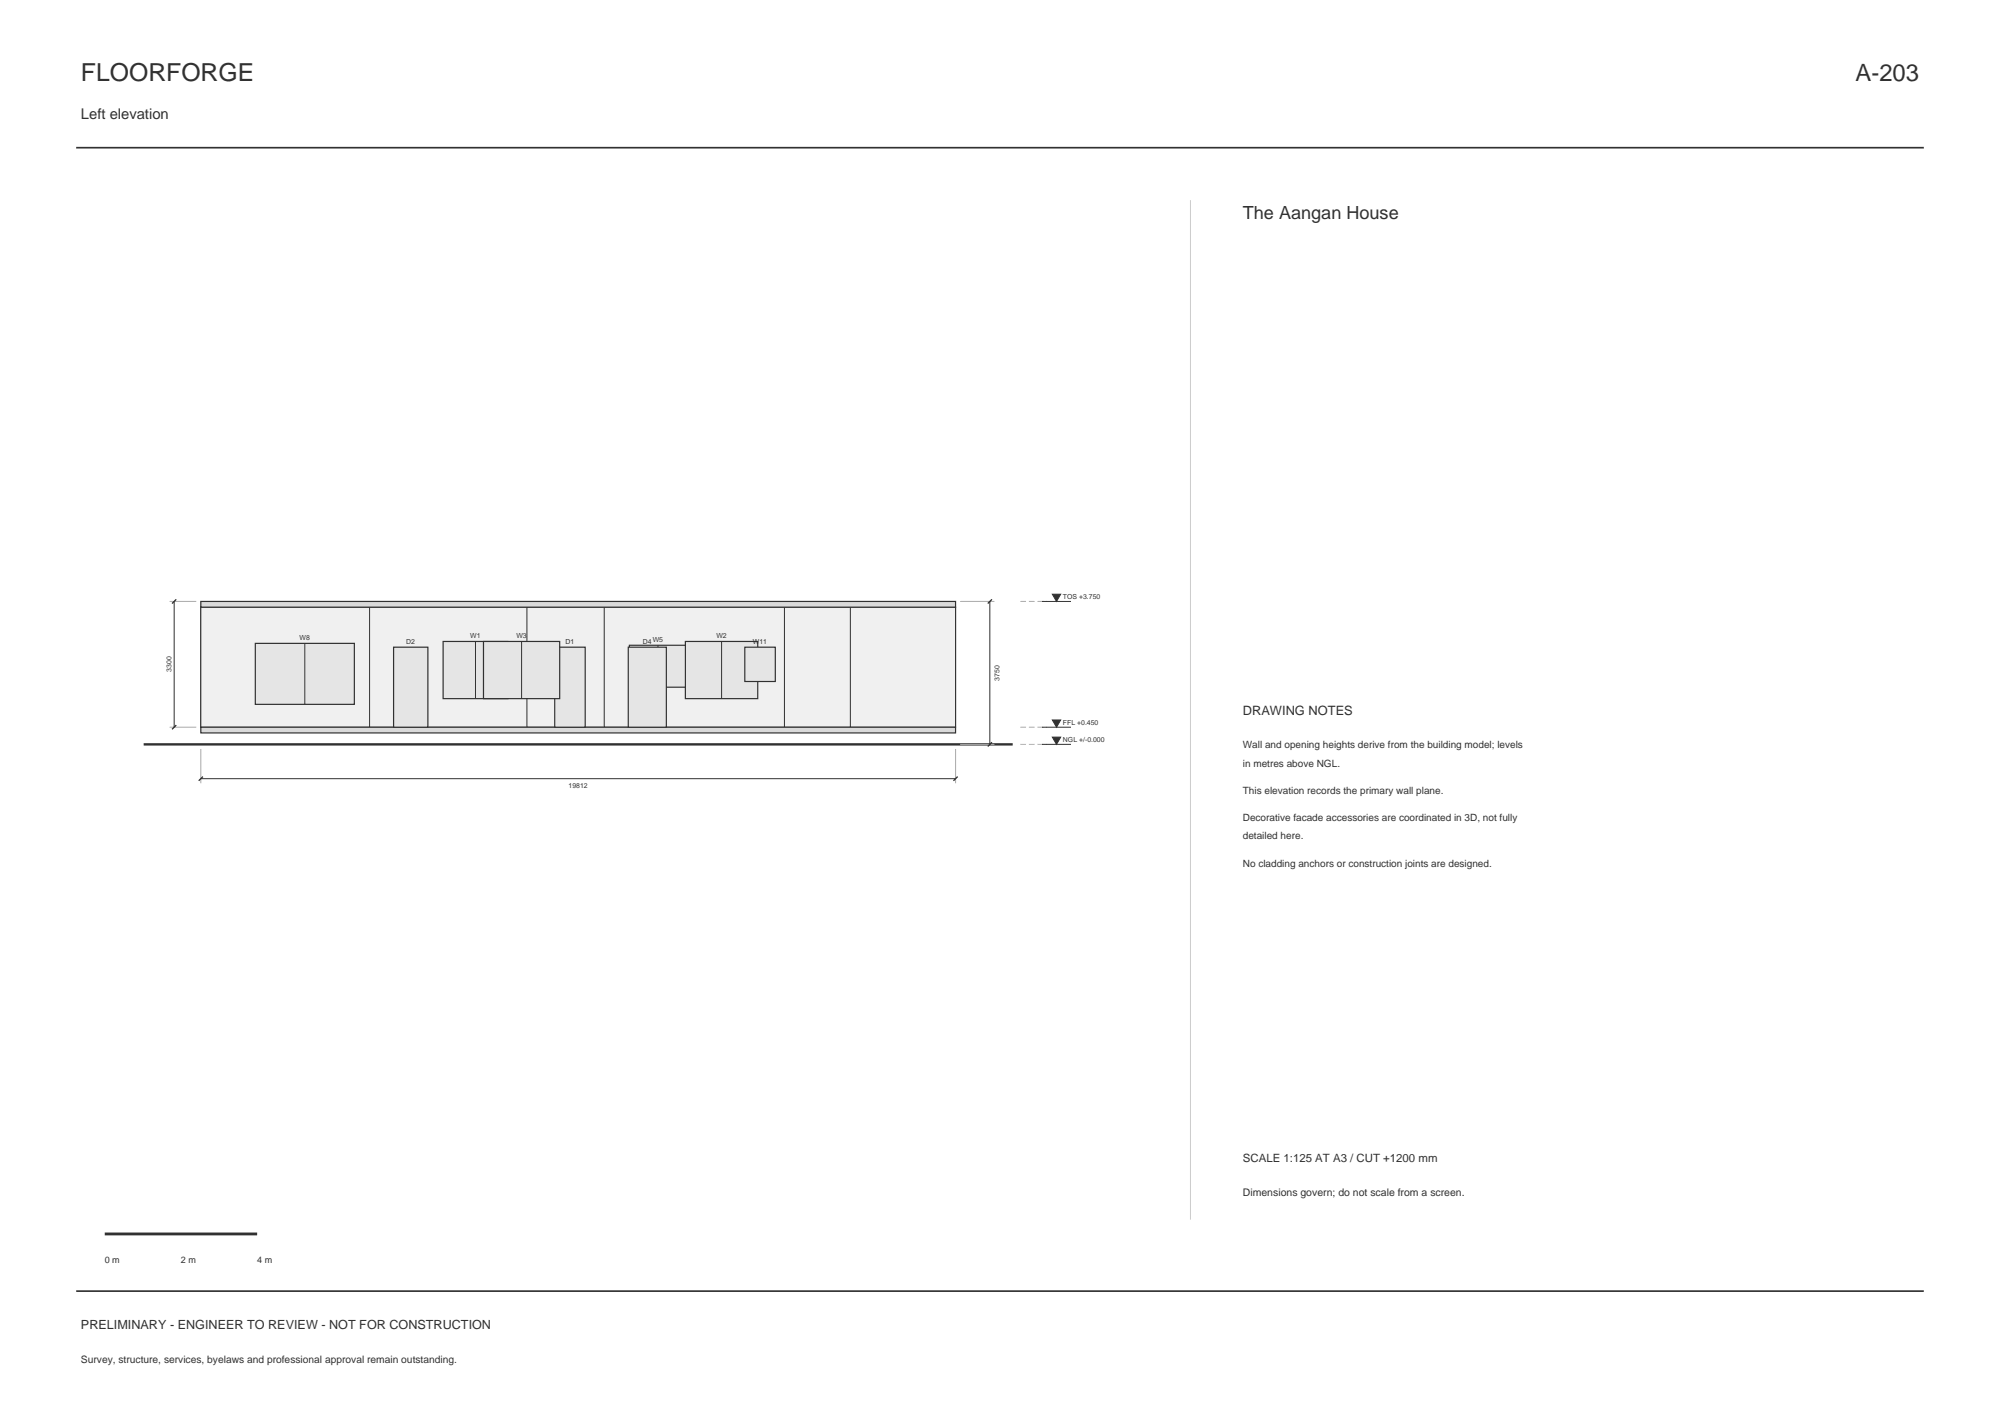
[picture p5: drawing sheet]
<svg xmlns="http://www.w3.org/2000/svg" width="420mm" height="297mm" viewBox="0 0 420 297" stroke-linecap="round" stroke-linejoin="round" font-family="sans-serif">
<path d="M16 31h388M16 271h388" fill="none" stroke="#25372f" stroke-width=".35"/>
<g fill="#f2f0e7" stroke="#25372f" stroke-width=".21">
<path d="M42.2 127.4h52.1v25.2h-52.1z" fill-rule="evenodd"/>
<path d="M42.2 127.4h1.8v25.2h-1.8z" fill-rule="evenodd"/>
<path d="M92.5 127.4h32.5v25.2h-32.5z" fill-rule="evenodd"/>
<path d="M92.5 127.4h1.8v25.2h-1.8z" fill-rule="evenodd"/>
<path d="M123.1 127.4h30.1v25.2h-30.1z" fill-rule="evenodd"/>
<path d="M123.1 127.4h1.9v25.2h-1.9z" fill-rule="evenodd"/>
<path d="M151.4 127.4h15.7v25.2h-15.7z" fill-rule="evenodd"/>
<path d="M151.4 127.4h1.8v25.2h-1.8z" fill-rule="evenodd"/>
<path d="M165.2 127.4h1.9v25.2h-1.9z" fill-rule="evenodd"/>
<path d="M165.2 127.4h1.9v25.2h-1.9z" fill-rule="evenodd"/>
<path d="M42.2 127.4h37.3v25.2h-37.3z" fill-rule="evenodd"/>
<path d="M42.2 127.4h1.8v25.2h-1.8z" fill-rule="evenodd"/>
<path d="M77.6 127.4h2.8v25.2h-2.8z" fill-rule="evenodd"/>
<path d="M78.5 127.4h15.8v25.2h-15.8z" fill-rule="evenodd"/>
<path d="M77.6 127.4h1.9v25.2h-1.9z" fill-rule="evenodd"/>
<path d="M77.6 127.4h1.9v25.2h-1.9z" fill-rule="evenodd"/>
<path d="M77.6 127.4h1.9v25.2h-1.9z" fill-rule="evenodd"/>
<path d="M77.6 127.4h1.9v25.2h-1.9z" fill-rule="evenodd"/>
<path d="M92.5 127.4h32.5v25.2h-32.5z" fill-rule="evenodd"/>
<path d="M123.1 127.4h14.9v25.2h-14.9z" fill-rule="evenodd"/>
<path d="M136.1 127.4h2.8v25.2h-2.8z" fill-rule="evenodd"/>
<path d="M137.1 127.4h16.1v25.2h-16.1z" fill-rule="evenodd"/>
<path d="M137.1 127.4h1.8v25.2h-1.8z" fill-rule="evenodd"/>
<path d="M137.1 127.4h1.8v25.2h-1.8z" fill-rule="evenodd"/>
<path d="M151.4 127.4h15.7v25.2h-15.7z" fill-rule="evenodd"/>
<path d="M165.2 127.4h2.8v25.2h-2.8z" fill-rule="evenodd"/>
<path d="M166.1 127.4h8.2v25.2h-8.2z" fill-rule="evenodd"/>
<path d="M172.5 127.4h1.8v25.2h-1.8z" fill-rule="evenodd"/>
<path d="M172.5 127.4h1.8v25.2h-1.8z" fill-rule="evenodd"/>
<path d="M137.1 127.4h36.3v25.2h-36.3z" fill-rule="evenodd"/>
<path d="M171.6 127.4h2.7v25.2h-2.7z" fill-rule="evenodd"/>
<path d="M42.2 127.4h37.3v25.2h-37.3z" fill-rule="evenodd"/>
<path d="M42.2 127.4h1.8v25.2h-1.8z" fill-rule="evenodd"/>
<path d="M77.6 127.4h2.8v25.2h-2.8z" fill-rule="evenodd"/>
<path d="M78.5 127.4h34v25.2h-34z" fill-rule="evenodd"/>
<path d="M77.6 127.4h1.9v25.2h-1.9z" fill-rule="evenodd"/>
<path d="M110.7 127.4h18v25.2h-18z" fill-rule="evenodd"/>
<path d="M110.7 127.4h1.8v25.2h-1.8z" fill-rule="evenodd"/>
<path d="M126.9 127.4h39.7v25.2h-39.7z" fill-rule="evenodd"/>
<path d="M126.9 127.4h1.8v25.2h-1.8z" fill-rule="evenodd"/>
<path d="M164.7 127.4h8.7v25.2h-8.7z" fill-rule="evenodd"/>
<path d="M171.6 127.4h8.8v25.2h-8.8z" fill-rule="evenodd"/>
<path d="M164.7 127.4h1.9v25.2h-1.9z" fill-rule="evenodd"/>
<path d="M178.6 127.4h22.1v25.2h-22.1z" fill-rule="evenodd"/>
<path d="M178.6 127.4h1.8v25.2h-1.8z" fill-rule="evenodd"/>
<path d="M198.8 127.4h1.9v25.2h-1.9z" fill-rule="evenodd"/>
<path d="M42.2 127.4h37.3v25.2h-37.3z" fill-rule="evenodd"/>
<path d="M77.6 127.4h34.9v25.2h-34.9z" fill-rule="evenodd"/>
<path d="M110.7 127.4h18v25.2h-18z" fill-rule="evenodd"/>
<path d="M126.9 127.4h39.7v25.2h-39.7z" fill-rule="evenodd"/>
<path d="M164.7 127.4h15.7v25.2h-15.7z" fill-rule="evenodd"/>
<path d="M178.6 127.4h22.1v25.2h-22.1z" fill-rule="evenodd"/>
</g>
<g fill="#dadbd4" stroke="#25372f" stroke-width=".25">
<path d="M42.2 152.6h158.5v1.2h-158.5z" fill-rule="evenodd"/>
<path d="M42.2 126.2h158.5v1.2h-158.5z" fill-rule="evenodd"/>
</g>
<path d="M30.2 156.2h182.5" fill="none" stroke="#25372f" stroke-width=".5"/>
<g fill="#dfe8e7" stroke="#25372f" stroke-width=".25">
<path d="M116.5 135.8h6.4v16.8h-6.4z" fill-rule="evenodd"/>
<path d="M93.1 134.6h13.6v12h-13.6z" fill-rule="evenodd"/>
</g>
<path d="M99.9 134.6v12" fill="none" stroke="#25372f" stroke-width=".21"/>
<g fill="#dfe8e7" stroke="#25372f" stroke-width=".25">
<path d="M82.7 135.8h7.2v16.8h-7.2z" fill-rule="evenodd"/>
<path d="M101.5 134.6h16v12h-16z" fill-rule="evenodd"/>
</g>
<path d="M109.5 134.6v12" fill="none" stroke="#25372f" stroke-width=".21"/>
<path d="M132.2 135.4h12v8.8h-12z" fill-rule="evenodd" fill="#dfe8e7" stroke="#25372f" stroke-width=".25"/>
<path d="M138.2 135.4v8.8" fill="none" stroke="#25372f" stroke-width=".21"/>
<path d="M53.6 135h20.8v12.8h-20.8z" fill-rule="evenodd" fill="#dfe8e7" stroke="#25372f" stroke-width=".25"/>
<path d="M64 135v12.8" fill="none" stroke="#25372f" stroke-width=".21"/>
<path d="M143.9 134.6h15.2v12h-15.2z" fill-rule="evenodd" fill="#dfe8e7" stroke="#25372f" stroke-width=".25"/>
<path d="M151.5 134.6v12" fill="none" stroke="#25372f" stroke-width=".21"/>
<g fill="#dfe8e7" stroke="#25372f" stroke-width=".25">
<path d="M131.9 135.8h8v16.8h-8z" fill-rule="evenodd"/>
<path d="M156.4 135.8h6.4v7.2h-6.4z" fill-rule="evenodd"/>
</g>
<path d="M35.6 126.2h5.6M201.6 126.2h7.2M35.6 152.6h5.6M42.2 157.2v7.2M200.7 157.2v7.2M201.6 156.2h7.2" fill="none" stroke="#a8afa4" stroke-width=".21"/>
<path d="M36.6 126.2v26.4M207.9 126.2v30M218.8 126.2h6.1M218.8 156.2h6.1M218.8 152.6h6.1M42.2 163.4h158.5" fill="none" stroke="#25372f" stroke-width=".21"/>
<path d="M37 125.8l-.9 .9M208.3 125.8l-.9 .9M37 152.2l-.9 .9M208.3 155.8l-.9 .9M42.6 163l-.9 .9M201.1 163l-.9 .9" fill="none" stroke="#25372f" stroke-width=".28"/>
<path d="M214.3 126.2h5.6M214.3 156.2h5.6M214.3 152.6h5.6" fill="none" stroke="#a8afa4" stroke-width=".21" stroke-dasharray="1.2 .6" stroke-linecap="butt"/>
<g fill="#25372f" stroke="#25372f" stroke-width=".21">
<path d="M221 154.7h1.7l-.8 1.5z"/>
<path d="M221 151.1h1.7l-.8 1.5z"/>
<path d="M221 124.7h1.7l-.8 1.5z"/>
</g>
<path d="M250 42v214" fill="none" stroke="#c9d0c7" stroke-width=".21"/>
<path d="M22 259h32" fill="none" stroke="#25372f" stroke-width=".6"/>
<text font-size="5.2" fill="#25372f" x="17" y="17">FLOORFORGE</text>
<text font-size="5" fill="#25372f" x="389.7" y="17">A-203</text>
<text font-size="3.8" fill="#25372f" x="261" y="46">The Aangan House</text>
<text font-size="3.1" fill="#25372f" x="17" y="25">Left elevation</text>
<text font-size="2.7" fill="#25372f" x="261" y="150">DRAWING NOTES</text>
<text font-size="2.6" fill="#25372f" x="17" y="279">PRELIMINARY - ENGINEER TO REVIEW - NOT FOR CONSTRUCTION</text>
<text font-size="2.4" fill="#25372f" x="261" y="244">SCALE 1:125 AT A3 / CUT +1200 mm</text>
<text font-size="2.2" fill="#25372f" x="261" y="251">Dimensions govern; do not scale from a screen.</text>
<g font-size="2.1" fill="#25372f">
<text x="261" y="157">Wall and opening heights derive from the building model; levels</text>
<text x="261" y="160.9">in metres above NGL.</text>
<text x="261" y="166.6">This elevation records the primary wall plane.</text>
<text x="261" y="172.3">Decorative facade accessories are coordinated in 3D, not fully</text>
<text x="261" y="176.2">detailed here.</text>
<text x="261" y="181.9">No cladding anchors or construction joints are designed.</text>
<text x="17" y="286">Survey, structure, services, byelaws and professional approval remain outstanding.</text>
</g>
<g font-size="1.9" fill="#25372f">
<text x="22" y="265">0 m</text>
<text x="38" y="265">2 m</text>
<text x="54" y="265">4 m</text>
</g>
<g font-size="1.4" fill="#25372f">
<text x="223.2" y="125.8">TOS +3.750</text>
<text x="62.9" y="134.3">W8</text>
<text x="85.3" y="135.1">D2</text>
<text x="98.8" y="133.9">W1</text>
<text x="108.4" y="133.9">W3</text>
<text x="118.8" y="135.1">D1</text>
<text x="135" y="135.1">D4</text>
<text x="137.1" y="134.7">W5</text>
<text x="150.4" y="133.9">W2</text>
<text x="158.1" y="135.1">W11</text>
<text x="36" y="141.1" transform="rotate(-90 36 141.1)">3300</text>
<text x="209.9" y="142.9" transform="rotate(-90 209.9 142.9)">3750</text>
<text x="223.2" y="155.8">NGL +/-0.000</text>
<text x="223.2" y="152.2">FFL +0.450</text>
<text x="119.4" y="165.4">19812</text>
</g>
</svg>
